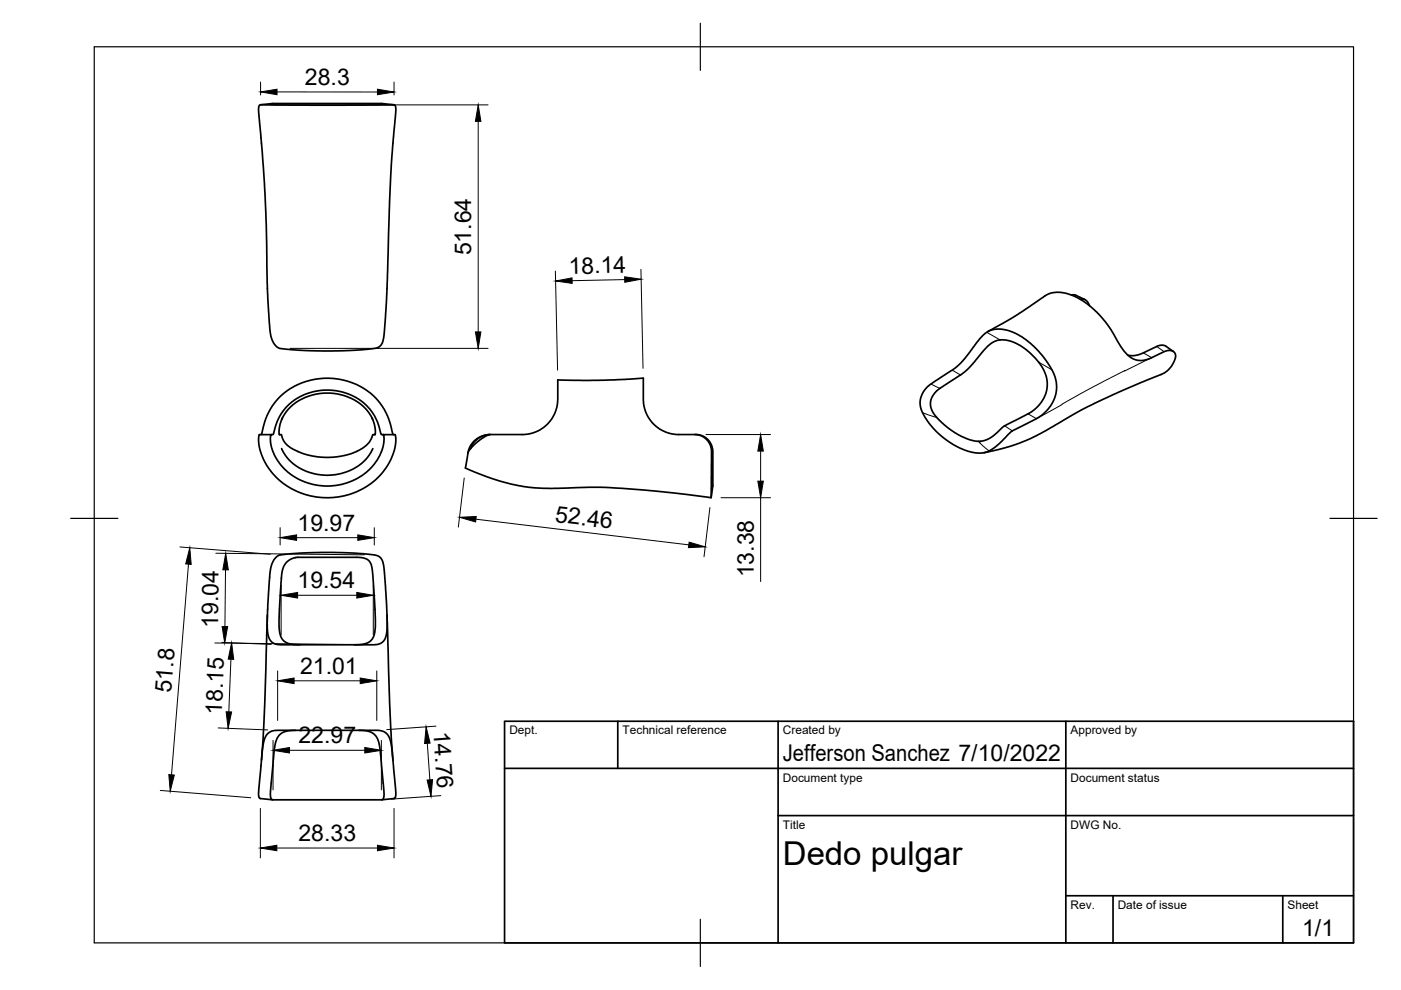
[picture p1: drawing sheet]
<svg xmlns="http://www.w3.org/2000/svg" width="297mm" height="210mm" viewBox="0 0 297 210" stroke-linecap="round" stroke-linejoin="round" font-family="sans-serif">
<!-- layer: Visible fina -->
<path d="M201.9 78.5l1.7 1M209.2 70.5l2.8 1.6M220.2 76.8l2.8 1.6M242.4 74.8l1.8 1-12.5 6.3-12 6.7-1.7-1.1M245.2 73.5l1.6 1.1M195.6 87.5l3 1M197.4 81.4l1.9 1M207.4 93.6l2.3 2M207.8 93.6l-.1 .3M213 90.3l1.6 1" fill="none" stroke="#000" stroke-width=".21"/>
<!-- layer: Visible -->
<g fill="none" stroke="#000" stroke-width=".36">
<path d="M55 22.4l.2-.2h28.4l.2 .3 .1 1.4-1.1 13.2-.8 24.6-.3 6.5-.3 3-.3 1.3-.4 .8-.6 .4-3.1 .4-4.3 .3h-4.6l-5.5-.2-3.5-.4-.8-.7-.6-.9-.4-2-.5-5.9-.6-22.4-.6-9.6-.8-8.4zM55.2 22.2l2.6-.3h23.1l2.6 .3M209.4 70.3l5.7-3.2 6.8-4.6 1.1-.4 2.2-.1 1.4 .3 2.1 .9 1.7 1.2 2.2 1.8 2.2 2.6 2.8 4.7 .8 1.1 1.1 1a4.2 4.2 0 0 0 4.7 .2l2.8-1.3 .9-.2 .9 .3 .5 .7-.2 1-.6 1.1-.8 1-.9 .7-9.5 4-6.7 3.1-9 5.2-3.1 1.6-4.2 1.6-5.7 1.4M227.2 62.6h.8l2 .9M229.1 63.5l.2-.1a1.62 1.62 0 0 1 1.7 1.4M248.8 74.5l-1.7-1.1-1-.2-.7 .2-4.1 1.8-.9 .2-1.3-.1M55 92.2h2.5l-.2 .7 .1 1.2 .8 2.5 1.3 2 1.6 1.5 1.1 .8 1.8 1 1.5 .6 2 .4 2.3 .2 3-.5 2.6-1 2.3-1.5 1.5-1.5 1.3-2 .5-1.2 .4-1.4v-1.1l-.2-.7h2.6l.1 1.7-.3 1.7a15 15 0 0 1-18.6 9.3 13.4 13.4 0 0 1-10.2-11.3zM55.3 92.2l1-3.3 1-2.1 1.6-2.2 1.6-1.5a14.6 14.6 0 0 1 20.4 2.8l1.2 2.3 1.3 4M57.5 92.2a.6 .6 0 0 0 .6-.8l.6-1.9 .9-1.8 1.1-1.4 1.8-1.6 2-1 1.9-.6 1.8-.3 1.8-.1 2.5 .4 1.4 .5 1.6 .7 1.5 1 1.5 1.5 .9 1.3 .7 1.5 .5 2a.47 .47 0 0 0 .6 .6M59.7 95.1l1.4 2.2 .9 .9 1.3 .9 1.7 .9 1.3 .4 2.8 .4 3.1-.4 1.7-.5 1.6-.8 1.4-1 .7-.8 1.4-2.2M59.7 89l1.4-2.2 2.2-1.8 2.2-1 1.5-.4 1.7-.3 3.1 .3 1.7 .5 1.4 .6 2.3 1.7 1 1.1 .8 1.5M59.9 88.6l-.6 1.8-.1 1.6v.2h.5l.4 1.1 .7 1 1.5 1 2.2 1 1.9 .4 2.5 .3 2.6-.1 2.8-.6 1.9-.8 1.4-1 .8-.9 .7-1.4h.4l.1-.2-.1-1.5-.7-1.9"/>
<path d="M103.8 92.1l-1.4 .3-1.2 .7-.8 .8-.6 1.2M103.9 92.1l-1.4 .2-1.8 1-.9 1.1-.6 1.7M147.3 92.1l1.2 .1 1.1 .6 .9 .9 .4 .9 .2 .9v7.6l-.3 2.4-12.3-1.4-9.1-.7-4.5-.1-9.1 .2a42.3 42.3 0 0 1-17.1-4.3l.7-3.6 1.2-1.4 1.5-1.2 1.8-.9h5.7a7.8 7.8 0 0 0 8.7-8.9v-2.6h9.6l8.5-.4v5.3l.4 1.6 .5 1.2a7.4 7.4 0 0 0 6.6 3.8l4.4 .2 1.2 .6 1 1.2 .4 1.4-.1 10M196.6 82.1l6.3-4.4 1.8-1.9 3.7-4.7 1.1-.8 1.2-.5h1.5l1.4 .2 1.5 .6 1.5 .8 3 2.4 1.7 1.9 1.2 1.8a7.5 7.5 0 0 1-3 11.4l-3.2 1.6a4.9 4.9 0 0 0-2.3 1.4l-2.9 2.8-2 1.2-.9 .1h-1.3l-1.2-.2-1.7-.6a16.1 16.1 0 0 1-8.8-8.8l-.1-1.2 .2-1 .5-1.1zM198.3 83.2l1.1-1 4.4-2.8 1.1-.9 3.9-4.4 1.2-1.1a5.2 5.2 0 0 1 6 .1l1.6 1 1.9 1.9 1.4 1.7 .9 2.1a7.3 7.3 0 0 1-4.2 8.1l-4.6 2.4-2.4 2.1-1.2 .7-1.6 .5-1.6-.2-2.3-.8-1.9-1.2-2.3-1.8-1.4-1.5-.9-1.5-.1-1.2 .2-1.1zM58.6 118.1l.8-.4 1.6-.2 6.9-.4 9.1 .3 2.5 .3 1 .4 .6 .9 .4 2.4 .6 9-.2 4.1a2.58 2.58 0 0 1-3.2 2.2h-19.1a2.55 2.55 0 0 1-2.9-2.8v-4.5l.6-8.3 .4-1.7zM56.7 130.4l-.5 18.3-.8 12.5M63.6 136.7l-2.6-.3a3.5 3.5 0 0 1-1.8-3.5v-3.9l.5-7.1 .4-1.6 .8-1.2 .9-.6 1.1-.3h13.1l1.2 .1 .7 .3 .5 .5 .3 .7 .3 1.1 .5 9.1v3.9l-.4 1.2-.7 1-1.2 .4-2 .2M82.1 130.4l.5 18.3 .7 12.5M62.7 154.8l-1.9 .2a3.4 3.4 0 0 0-2.6 3.5l-.9 9.7 .1 1 .3 .4h23.3l.4-.5v-.9l-1-10.3a3.4 3.4 0 0 0-3.9-3.1h-.4M57.8 169.6l-2.6-.3-.4-.5 .8-9.4 .5-2.6a2.75 2.75 0 0 1 3.3-2l21 .1a2.81 2.81 0 0 1 2.5 2.9l.9 8.8 .1 2.2-.3 .5-2.7 .3"/>
</g>
<!-- layer: Border -->
<path d="M20 9.9h267v190h-267zM148.5 4.9v10M15 109.9h10M282 109.9h10M148.5 194.9v10" fill="none" stroke="#000" stroke-width=".25"/>
<!-- layer: TitleBlock -->
<path d="M107 152.9h180v47h-180zM131 152.9v10M165 152.9v47M226 152.9v47M107 162.9h180M165 172.9h122M226 189.9h61M236 189.9v10M272 189.9v10" fill="none" stroke="#000" stroke-width=".36"/>
<!-- layer: Dimensions -->
<g fill="none" stroke="#000" stroke-width=".21">
<path d="M55.2 17.4v2.7M58.7 19.5h21.3M83.5 17.4v2.7M57.3 22.2h46.2M101.4 25.7v44.7M117.8 57.5l.4 21M132.4 59.3l-11.1 .2M135.9 57.1l.4 21M61.5 73.9h42M149.7 92.1h13.7M161.3 95.6v6.4M38.1 116l19.2 1.5"/>
<path d="M40 119.6l-3.6 44.7M45.8 117.3l31.5 .3M59.4 111.9v3.7M62.9 114h13M79.4 111.9v3.7M98.4 101.3l-1.2 10.5M100.9 110.1l45.1 5.4M150.5 107.6l-1.2 10.4M152.9 105.5h10.5M161.3 105.5v17.8M45.6 136.3l31.4 .4M47 136.2l10.5 .4"/>
<path d="M47.8 120.8l-.1 12.1M49 139.8l-.5 11.1M59.6 124.1v10.5M63.1 126.2h12.5M79.1 124.1v10.5M46.3 154.3l10.5 .5M57.9 157v10.5M58.9 142.3v10.5M61.4 159.1h15.9M62.4 144.3h14M79.9 142.3v10.5M80.9 157v10.5"/>
<path d="M90.6 157.6l.5 7.7M92.4 154l-10.4 .7M34 167.6l19.1 1.5M55.2 171.4v10.5M58.7 179.8h21.3M83.5 171.4v10.5M93.5 168.7l-10.5 .7"/>
</g>
<g fill="#000" stroke="#000" stroke-width=".21">
<path d="M55.2 19.5l3.5-.6v1.2zM80 18.9l3.5 .6-3.5 .6zM101.4 22.2l.6 3.5h-1.2zM117.8 59.6l3.5-.7v1.2zM132.4 58.7l3.5 .5-3.4 .7zM100.8 70.4h1.2l-.6 3.5zM161.3 92.1l.5 3.5h-1.1zM40.2 116.1l.3 3.6-1.1-.1zM59.4 114l3.5-.6v1.2zM75.9 113.4l3.5 .6-3.5 .6zM97.4 109.7l3.6-.2-.2 1.2zM146.1 114.9l3.4 1-3.5 .2z"/>
<path d="M160.7 102h1.1l-.5 3.5zM47.1 132.9h1.2l-.7 3.4zM47.9 117.3l.5 3.5h-1.2zM49.1 136.3l.5 3.5h-1.2zM59.6 126.2l3.5-.6v1.2zM75.6 125.6l3.5 .6-3.5 .6zM47.9 150.9l1.2 .1-.7 3.4zM57.9 159.1l3.5-.6v1.2zM58.9 144.3l3.5-.5v1.1zM76.4 143.8l3.5 .5-3.5 .6zM77.3 158.5l3.6 .6-3.6 .6zM90.3 154.1l.9 3.5h-1.2z"/>
<path d="M35.8 164.2l1.2 .1-.9 3.5zM55.2 179.8l3.5-.6v1.2zM80 179.2l3.5 .6-3.5 .6zM90.6 165.4l1.1-.1-.3 3.5z"/>
</g>
<text font-size="7" x="166" y="183.4">Dedo pulgar</text>
<g font-size="4.9">
<text x="64.7" y="18">28.3</text>
<text x="99.9" y="54.2" transform="rotate(-90 99.9 54.2)">51.64</text>
<text x="120.6" y="58.1" transform="rotate(-1 120.6 58.1)">18.14</text>
<text x="63.1" y="112.5">19.97</text>
<text x="117.6" y="110.6" transform="rotate(7 117.6 110.6)">52.46</text>
<text x="63.1" y="124.7">19.54</text>
<text x="159.8" y="122.4" transform="rotate(-90 159.8 122.4)">13.38</text>
<text x="46.2" y="133.1" transform="rotate(-89 46.2 133.1)">19.04</text>
<text x="63.6" y="142.9">21.01</text>
<text x="36.3" y="147" transform="rotate(-85 36.3 147)">51.8</text>
<text x="47" y="151.6" transform="rotate(-88 47 151.6)">18.15</text>
<text x="91.9" y="155.1" transform="rotate(86 91.9 155.1)">14.76</text>
<text x="63.3" y="157.6">22.97</text>
<text x="166" y="161.4">Jefferson Sanchez 7/10/2022</text>
<text x="63.3" y="178.3">28.33</text>
<text x="276.1" y="198.6">1/1</text>
</g>
<g font-size="2.5">
<text x="108" y="155.7">Dept.</text>
<text x="132" y="155.7">Technical reference</text>
<text x="166" y="155.7">Created by</text>
<text x="227" y="155.7">Approved by</text>
<text x="166" y="165.7">Document type</text>
<text x="227" y="165.7">Document status</text>
<text x="166" y="175.7">Title</text>
<text x="227" y="175.7">DWG No.</text>
<text x="227" y="192.7">Rev.</text>
<text x="237" y="192.7">Date of issue</text>
<text x="273" y="192.7">Sheet</text>
</g>
</svg>
